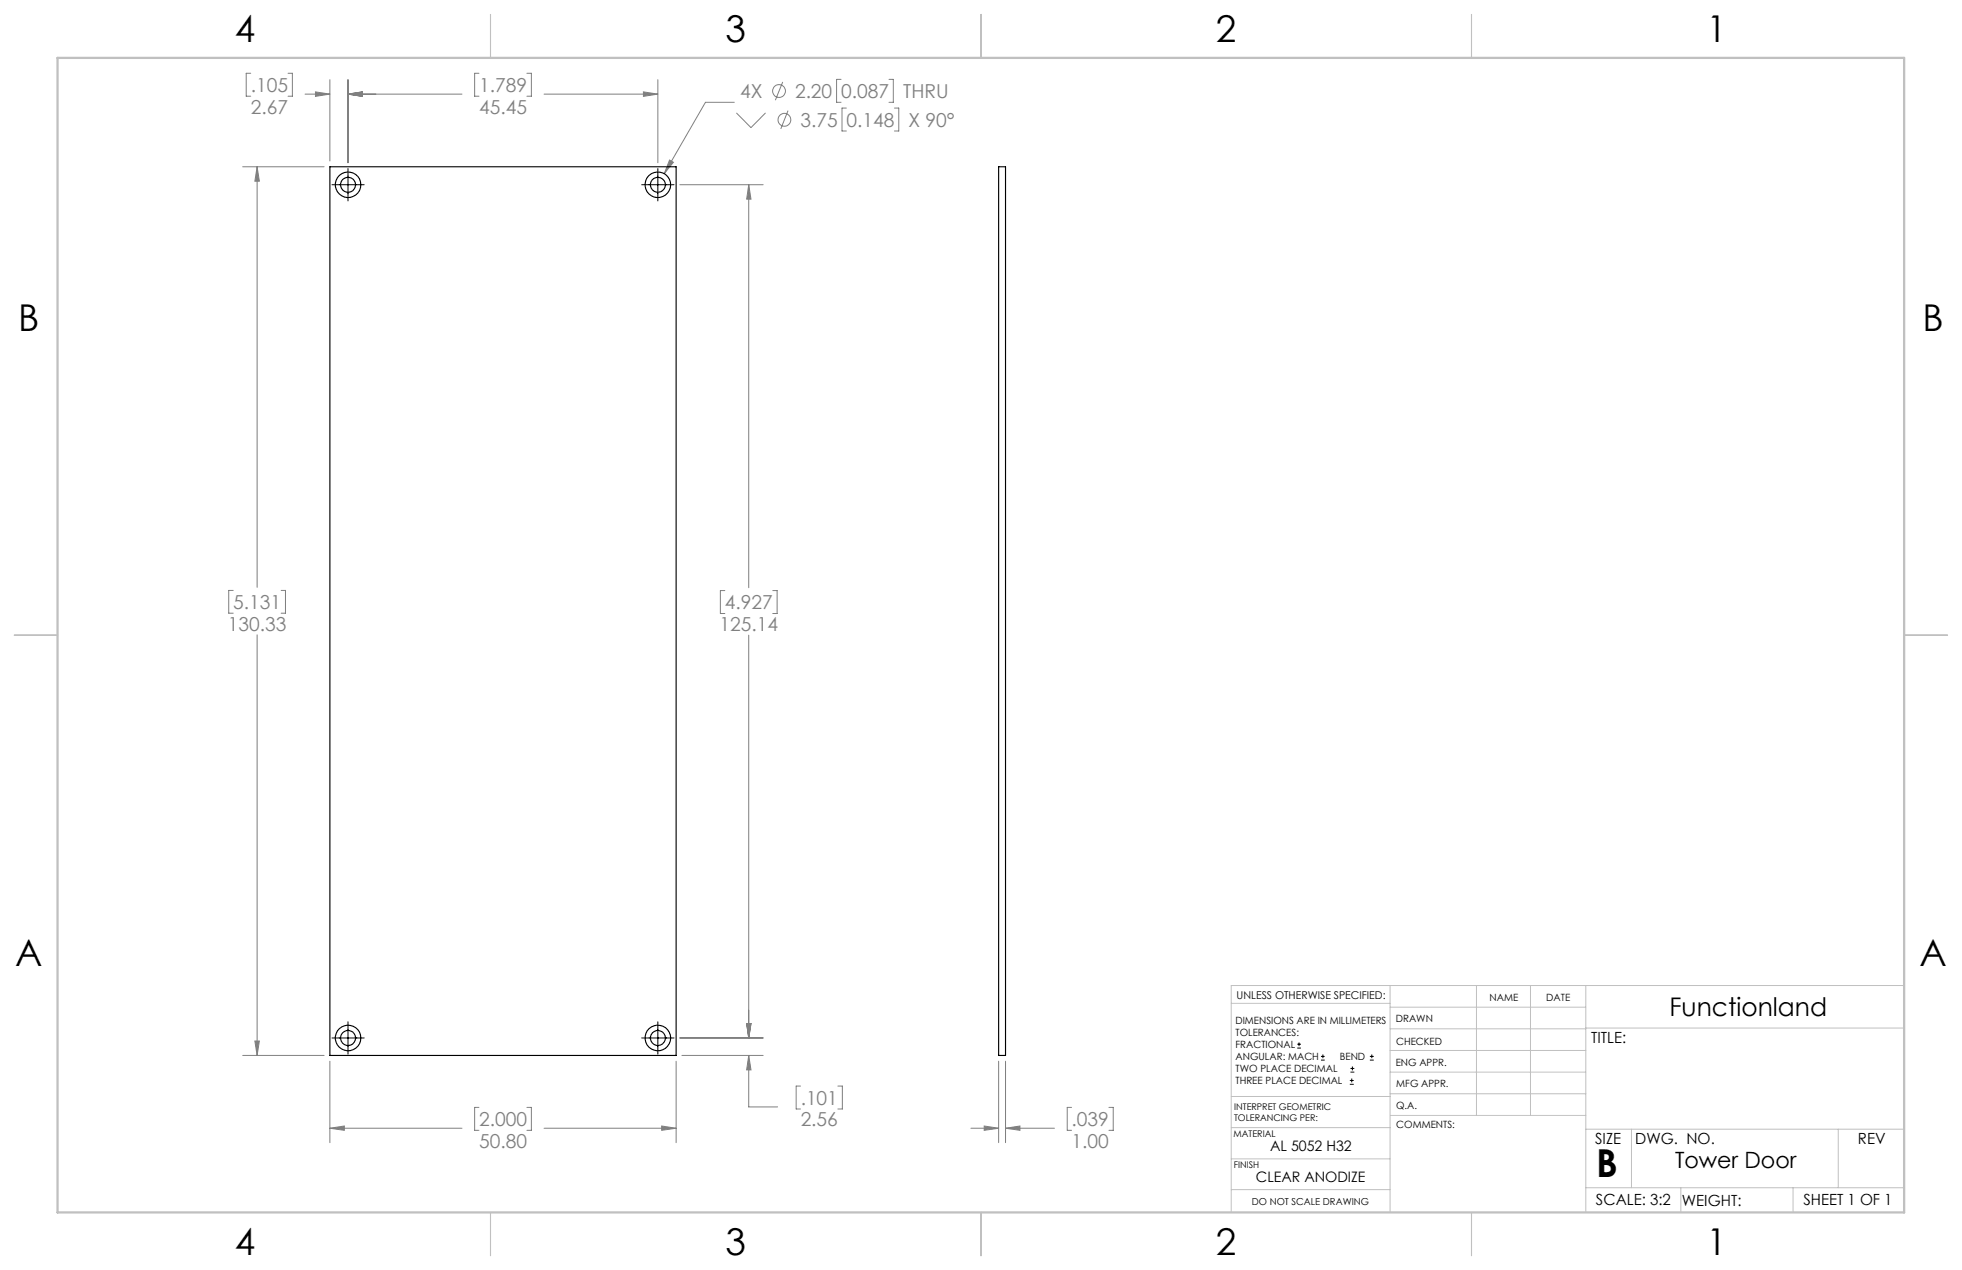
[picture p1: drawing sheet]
<svg xmlns="http://www.w3.org/2000/svg" width="432mm" height="279mm" viewBox="0 0 432 279" stroke-linecap="round" stroke-linejoin="round" font-family="sans-serif">
<g fill="none" stroke="#808080" stroke-width=".22">
<path d="M55.2 16.1h-1v5.1h1M63.4 16.1h.9v5.1h-.9M72.6 17.5v17.9M76.6 17.5v18.3M105.4 16.1h-.9v5.1h.9M116 16.1h.9v5.1h-.9M144.8 17.5v18.3M172.3 18l-1.7 4M185.1 17.5h-1v5h1M195.7 17.5h.9v5h-.9M53.4 36.7h17.9M56.6 36.7l.5 3.2h-1z"/>
<path d="M56.6 36.7v92.5M67.1 20.7h5.5M69.4 20.2l3.2 .5-3.2 .5zM76.6 20.7l3.2-.5v1zM76.6 20.7h25.1M119.7 20.7h25.1M141.6 20.2l3.2 .5-3.2 .5zM147.4 35.2l.8 .5-2 2.5zM161.6 22.5h-6.3l-9.1 15.7M162.1 24.8l3.2 3.3 3.2-3.3M173.4 24.3l-1.6 4.1M186.3 23.8h-1v5h1"/>
<path d="M196.8 23.8h1v5h-1M149.6 40.6h18.4M164.8 40.6l.5 3.2h-1zM164.8 40.6v88.7M51.3 129.9h-1v5h1M56.6 139.7v92.5M61.9 129.9h.9v5h-.9M159.5 129.9h-1v5.1h1M164.8 139.7v88.7M170.1 129.9h.9v5.1h-.9M53.4 232.2h17.9M56.1 229h1l-.5 3.2z"/>
<path d="M72.6 233.5v17.9M148.8 233.5v17.9M149.6 228.4h18.4M150.1 232.2h17.9M164.3 225.2h1l-.5 3.2zM164.8 232.2l.5 3.2h-1zM164.8 232.2v11.3h6.3M176.2 238.9h-1v5.1h1M184.4 238.9h1v5.1h-1M219.8 233.5v17.9M221.3 233.5v17.9M72.6 248.2l3.2-.5v1z"/>
<path d="M72.6 248.2h29.1M105.4 243.6h-.9v5.1h.9M116 243.6h.9v5.1h-.9M119.7 248.2h29.1M145.6 247.7l3.2 .5-3.2 .5zM213.7 248.2h6.1M216.6 247.7l3.2 .5-3.2 .5zM221.3 248.2l3.2-.5v1zM221.3 248.2h10.8M235.8 243.6h-.9v5.1h.9M244.1 243.6h.9v5.1h-.9"/>
<circle cx="171.4" cy="20" r="1.42"/>
<circle cx="172.6" cy="26.4" r="1.41"/>
</g>
<g fill="none" stroke="#000" stroke-width=".22">
<path d="M76.6 37.1v7.1M144.8 37.1v7.1M73.1 40.6h7.1M141.2 40.6h7.1M73.1 228.4h7.1M76.6 224.8v7.1M141.2 228.4h7.1M144.8 224.8v7.1M285.5 230.6h.8M285.5 229.7h.8M285.9 229.3v.9M290.7 233.2h.8"/>
<path d="M290.7 232.4h.8M291.1 232v.8M297.1 238.5h.8M297.1 237.7h.8M297.2 235.9h.9M297.2 235.1h.9M297.5 237.3v.8M297.6 234.6v.9M301.5 233.2h.8M301.5 232.4h.8M301.9 232v.8"/>
</g>
<g fill="none" stroke="#c0c0c0" stroke-width=".22">
<path d="M305.9 216.8v49.9M324.9 216.8v28.6M336.8 216.8v28.6M349 216.8v49.9M419.1 216.8h-148.1v49.9M271 220.7h34.9M305.9 231.1h43.1M305.9 226.3h43.1M305.9 221.6h43.1M305.9 235.9h43.1M349 226.2h70.1M271 255h34.9"/>
<path d="M271 248.1h35M271 241.2h35M305.9 240.6h43.1M306 245.4h43M349 248.4h70.1M359.1 248.4v12.9M404.6 248.4v12.9M271 261.7h34.9M349 261.3h70.1M369.9 261.3v5.4M394.6 261.3v5.4"/>
</g>
<path d="M108 3.2v9.5M215.9 3.2v9.5M323.8 3.2v9.5M3.1 139.7h9.6M419.1 139.7h9.5M108 266.7v9.6M215.9 266.7v9.6M323.8 266.7v9.6" fill="none" stroke="#c0c0c0" stroke-width=".25"/>
<path d="M12.7 12.7h406.4v254h-406.4z" fill="none" stroke="#c0c0c0" stroke-width=".5"/>
<path d="M56.6 36.7l.5 3.2h-1zM56.1 229h1l-.5 3.2zM72.6 248.2l3.2-.5v1zM145.6 247.7l3.2 .5-3.2 .5zM164.8 232.2l.5 3.2h-1zM164.3 225.2h1l-.5 3.2zM164.3 225.2h1l-.5 3.2zM164.8 40.6l.5 3.2h-1zM69.4 20.2l3.2 .5-3.2 .5zM76.6 20.7l3.2-.5v1zM76.6 20.7l3.2-.5v1zM141.6 20.2l3.2 .5-3.2 .5zM147.4 35.2l-1.2 3 2-2.5zM216.6 247.7l3.2 .5-3.2 .5zM221.3 248.2l3.2-.5v1z" fill="#808080"/>
<g fill="none" stroke="#000" stroke-width=".25">
<path d="M72.6 36.7h76.2v195.5h-76.2zM219.8 36.7h1.5v195.5h-1.5z"/>
<circle cx="76.6" cy="40.7" r="1.65"/>
<circle cx="76.6" cy="40.6" r="2.8"/>
<circle cx="144.8" cy="40.6" r="2.82"/>
<circle cx="144.8" cy="40.7" r="1.65"/>
<circle cx="76.6" cy="228.4" r="1.65"/>
<circle cx="76.6" cy="228.4" r="2.8"/>
<circle cx="144.8" cy="228.4" r="2.82"/>
<circle cx="144.8" cy="228.4" r="1.65"/>
</g>
<text font-size="8.5" x="351.3" y="259">B</text>
<g font-size="8.1">
<text x="51.7" y="9.3">4</text>
<text x="159.7" y="9.3">3</text>
<text x="267.6" y="9.3">2</text>
<text x="375.6" y="9.3">1</text>
<text x="4" y="72.8">B</text>
<text x="423.1" y="72.8">B</text>
<text x="3.3" y="212.5">A</text>
<text x="422.4" y="212.5">A</text>
<text x="51.7" y="276">4</text>
<text x="159.7" y="276">3</text>
<text x="267.6" y="276">2</text>
<text x="375.6" y="276">1</text>
</g>
<text font-size="5.6" x="367.4" y="223.4">Functionland</text>
<text font-size="4.9" x="368.6" y="257">Tower Door</text>
<g font-size="4.2" fill="#808080">
<text x="55.2" y="20.2">.105</text>
<text x="105.4" y="20.2">1.789</text>
<text x="162.9" y="21.6">4X</text>
<text x="175" y="21.6">2.20</text>
<text x="185.1" y="21.6">0.087</text>
<text x="198.8" y="21.6">THRU</text>
<text x="55.2" y="25">2.67</text>
<text x="105.4" y="25">45.45</text>
<text x="176.2" y="27.9">3.75</text>
<text x="186.3" y="27.9">0.148</text>
<text x="200" y="27.9">X 90°</text>
<text x="51.3" y="134">5.131</text>
<text x="159.5" y="134">4.927</text>
<text x="50.2" y="138.7">130.33</text>
<text x="158.4" y="138.8">125.14</text>
<text x="176.2" y="243">.101</text>
<text x="105.4" y="247.7">2.000</text>
<text x="176.2" y="247.8">2.56</text>
<text x="235.8" y="247.7">.039</text>
<text x="105.4" y="252.5">50.80</text>
<text x="235.8" y="252.5">1.00</text>
</g>
<g font-size="3.4">
<text x="350.2" y="229.5">TITLE:</text>
<text x="351.1" y="251.6">SIZE</text>
<text x="359.9" y="251.6">DWG. NO.</text>
<text x="408.9" y="251.7">REV</text>
<text x="351.2" y="265.2">SCALE: 3:2</text>
<text x="370.1" y="265.3">WEIGHT:</text>
<text x="396.9" y="265.2">SHEET 1 OF 1</text>
</g>
<g font-size="3.2">
<text x="279.5" y="253.3">AL 5052 H32</text>
<text x="276.4" y="260.1">CLEAR ANODIZE</text>
</g>
<text font-size="2.4" x="272.2" y="219.7">UNLESS OTHERWISE SPECIFIED:</text>
<g font-size="2.2">
<text x="327.8" y="220.1">NAME</text>
<text x="340.3" y="220.2">DATE</text>
<text x="271.9" y="225.3">DIMENSIONS ARE IN MILLIMETERS</text>
<text x="271.9" y="227.9">TOLERANCES:</text>
<text x="307.2" y="224.9">DRAWN</text>
<text x="271.9" y="230.6">FRACTIONAL</text>
<text x="271.9" y="233.2">ANGULAR: MACH</text>
<text x="294.9" y="233.2">BEND</text>
<text x="307.3" y="229.8">CHECKED</text>
<text x="271.9" y="235.9">TWO PLACE DECIMAL</text>
<text x="271.9" y="238.5">THREE PLACE DECIMAL</text>
<text x="307.2" y="234.5">ENG APPR.</text>
<text x="307.3" y="239.2">MFG APPR.</text>
<text x="307.3" y="243.9">Q.A.</text>
<text x="307.3" y="248.1">COMMENTS:</text>
</g>
<text font-size="2.1" x="275.5" y="265.1">DO NOT SCALE DRAWING</text>
<g font-size="2">
<text x="271.6" y="244.1">INTERPRET GEOMETRIC</text>
<text x="271.5" y="250.2">MATERIAL</text>
<text x="271.6" y="246.6">TOLERANCING PER:</text>
<text x="271.5" y="257">FINISH</text>
</g>
</svg>
